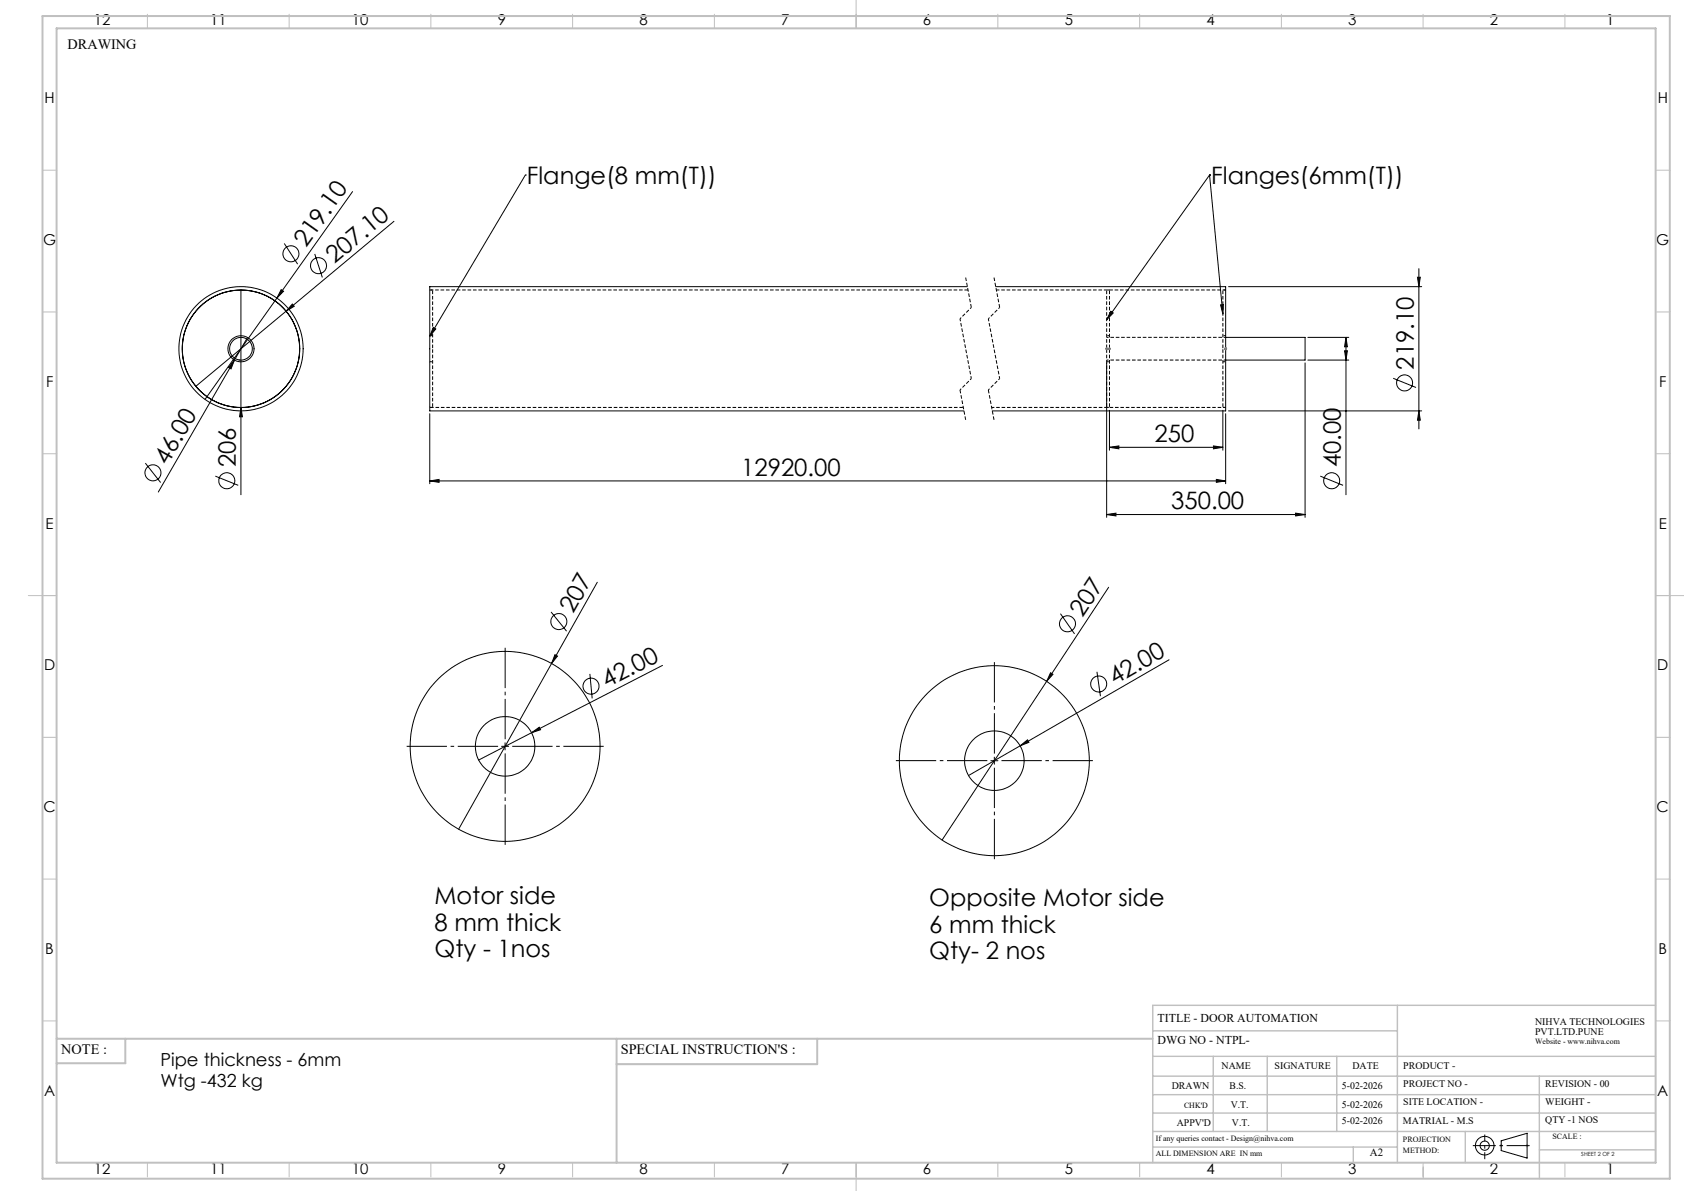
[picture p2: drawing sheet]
<svg xmlns="http://www.w3.org/2000/svg" width="594mm" height="420mm" viewBox="0 0 594 420" stroke-linecap="round" stroke-linejoin="round" font-family="sans-serif">
<g fill="none" stroke="#000" stroke-width=".35">
<path d="M124.4 67.6l-52.1 73.2M139 78.1l-38.1 31.6M185.3 61.7l-33.7 56.9M185.3 61.7h.1M426.6 61.7h.1M426.6 61.7l-36.3 51.1M426.6 61.7l4.7 49.1M100.3 85.8l4.7 7.4M111 89.6l2.7 8.2M500 97.8h1l-.5 3.3zM500.5 94.7v56.6M85 102.3v72.2"/>
<path d="M87.3 119l-4.6 8M99.2 102.1l.8 .6-2.3 2.4zM100.9 109.7l-31.8 26.5M103.1 107.2l.7 .8-2.9 1.7zM152.8 115.5l.9 .5-2.1 2.6zM341.2 101.1h-189.6v43.8h188.4M351.2 101.1h81.1v43.8h-82.3M391.8 109.8l.9 .6-2.4 2.4zM430.5 107.5l1-.1-.2 3.4zM432.3 119h28v8h-28M433.4 101.1h68.1M461.3 119h14.5"/>
<path d="M474.8 119l.5 3.3h-1zM474.8 119v55.5M82.7 127l-1.2 3.1-.9-.5zM82.7 127l-26.9 46.5M390.3 128v54.4M460.3 128v54.4M461.3 127h14.5M474.3 123.7h1l-.5 3.3zM491.4 133.4l8.1 3.2M85 143.7l.5 3.3h-1zM151.6 145.9v24.7M391.3 157.7l3.4-.4v1z"/>
<path d="M391.3 144.7v14.1M391.3 157.7h40M428 157.3l3.3 .4-3.3 .6zM431.3 144.7v14.1M432.3 145.9v24.7M433.4 144.9h68.1M500.5 144.9l.5 3.3h-1zM51.3 163.3l5.4 6.9M76 167.9l8 3.3M151.6 169.6l3.3-.5v1zM151.6 169.6h280.7M429 169.1l3.3 .5-3.3 .5z"/>
<path d="M465.7 167.9l8 3.3M390.3 181.5l3.3-.5v.9zM390.3 181.5h70M457 181l3.3 .5-3.3 .4zM194.4 215.8l5.4 6.8M210.7 205.3l-16.1 28.7M374.1 216.4l4.9 7.1M391.1 207.1l-21.9 33.2M194.6 234l-32.8 58.4M195.8 230.9l.8 .5-2 2.6zM208.1 237.6l.8 8.7M233.7 234.7l-46.2 23.7"/>
<path d="M370.6 237.3l.8 .5-2.2 2.5zM386.9 236.9l1.3 8.6M412.4 232.7l-52.6 30.3M187.5 258.4l2.7-1.9 .5 .8zM187.5 258.4l-18.7 9.6M369.2 240.3l-36.9 55.9M176.9 263.2h2.5M178.2 262v2.5M349.5 268.3h2.5M350.7 267v2.5M359.8 263l2.6-2.1 .5 .9zM359.8 263l-18.2 10.5"/>
<path d="M529.5 402.3l9.2-2.7v8.8l-9.2-2.7z"/>
<circle cx="102.6" cy="89.5" r="2.82"/>
<circle cx="112.3" cy="93.7" r="2.83"/>
<circle cx="85" cy="123" r="4.6"/>
<circle cx="85" cy="123" r="21.9"/>
<circle cx="85" cy="123" r="20.7"/>
<circle cx="85" cy="123" r="4"/>
<circle cx="495.4" cy="135" r="2.83"/>
<circle cx="53.9" cy="166.7" r="2.82"/>
<circle cx="80" cy="169.5" r="2.83"/>
<circle cx="469.7" cy="169.5" r="2.82"/>
<circle cx="197.1" cy="219.2" r="2.83"/>
<circle cx="376.5" cy="220" r="2.83"/>
<circle cx="208.5" cy="242" r="2.82"/>
<circle cx="387.6" cy="241.2" r="2.82"/>
<circle cx="178.2" cy="263.2" r="10.5"/>
<circle cx="178.2" cy="263.2" r="33.5"/>
<circle cx="350.7" cy="268.3" r="33.5"/>
<circle cx="350.7" cy="268.2" r="10.5"/>
<circle cx="523.7" cy="404" r="1.62"/>
<circle cx="523.7" cy="404" r="3.3"/>
</g>
<path d="M152.6 123v-20.7M390.4 123v-20.7M391.4 123v-20.7M431.4 123v-20.7M152.6 143.7v-20.7M390.4 143.7v-20.7M391.4 143.7v-20.7M431.4 143.7v-20.7" fill="none" stroke="#000" stroke-width=".35" stroke-dasharray="1.3 .6" stroke-dashoffset="-.2" stroke-linecap="butt"/>
<path d="M432.4 102.3h-81" fill="none" stroke="#000" stroke-width=".35" stroke-dasharray="1.3 .6" stroke-dashoffset=".2" stroke-linecap="butt"/>
<path d="M349.8 143.7h82.6" fill="none" stroke="#000" stroke-width=".35" stroke-dasharray="1.3 .6" stroke-dashoffset=".3" stroke-linecap="butt"/>
<path d="M152.6 102.3h-1M152.6 118.4h-1M391.4 102.3h-1M391.4 118.4h-1M432.4 102.3h-1M432.4 118.4h-1M151.6 127.6h1M390.4 127.6h1M431.4 127.6h1M151.6 143.7h1M390.4 143.7h1M431.4 143.7h1" fill="none" stroke="#000" stroke-width=".35" stroke-dasharray="1.3 .6" stroke-dashoffset=".5" stroke-linecap="butt"/>
<path d="M432.4 119h-42M390.4 127h42" fill="none" stroke="#000" stroke-width=".35" stroke-dasharray="1.3 .6" stroke-dashoffset=".6" stroke-linecap="butt"/>
<path d="M340.6 97.9l2 10.5M350.6 97.9l2 10.5M341.4 102.3h-189.8M338.6 137.5l2 10.6M348.6 137.5l2 10.6" fill="none" stroke="#000" stroke-width=".35" stroke-dasharray="1.3 .6" stroke-linecap="butt"/>
<path d="M151.6 143.7h188.2" fill="none" stroke="#000" stroke-width=".35" stroke-dasharray="1.3 .6" stroke-dashoffset="-.1" stroke-linecap="butt"/>
<path d="M389.8 123h2M390 122.6l.7 .7M390.3 122.5v1M390.7 122.6l-.7 .7M391 122.6l.7 .7M391.3 122.5v1M391.7 122.6l-.7 .7M431.8 123h1M432 122.6l.7 .7M432.3 122.5v1M432.7 122.6l-.7 .7" fill="none" stroke="#808080" stroke-width=".35"/>
<g fill="none" stroke="#c0c0c0" stroke-width=".35">
<path d="M52 5v5M102 5v5M152 5v5M202 5v5M252 5v5M302 0v10M352 5v5M402 5v5M452 5v5M502 5v5M552 5v5M15 60h5"/>
<path d="M584 60h5M15 110h5M584 110h5M15 160h5M584 160h5M10 210h10M584 210h10M15 260h5M584 260h5M15 310h5M584 310h5M15 360h5"/>
<path d="M584 360h5M52 410v5M102 410v5M152 410v5M202 410v5M252 410v5M302 410v10M352 410v5M402 410v5M452 410v5M502 410v5M502 411.6v4.1"/>
<path d="M529 404h1M529.2 403.7l.7 .7M529.5 403.5v1M529.9 403.7l-.7 .7M538.1 404h1.1M538.3 403.7l.7 .7M538.7 403.5v1M539 403.7l-.7 .7M552 410v5"/>
</g>
<path d="M175.7 263.2h-32.3M178.2 260.7v-32.3M178.2 265.7v32.2M180.7 263.2h32.2M348.3 268.2h-32.3M350.8 265.7v-32.2M350.8 270.7v32.3M353.3 268.2h32.2" fill="none" stroke="#000" stroke-width=".35" stroke-dasharray="15.2 1.3 1.3 1.3" stroke-dashoffset="1" stroke-linecap="butt"/>
<path d="M342.6 108.4l-4 4M352.6 108.4l-4 4M342.6 133.5l-4 4M352.6 133.5l-4 4" fill="none" stroke="#000" stroke-width=".35" stroke-dasharray="1.3 .6" stroke-dashoffset=".7" stroke-linecap="butt"/>
<path d="M338.6 112.4l4 21.1M348.6 112.4l4 21.1" fill="none" stroke="#000" stroke-width=".35" stroke-dasharray="1.3 .6" stroke-dashoffset=".4" stroke-linecap="butt"/>
<path d="M519.5 404h20.1" fill="none" stroke="#000" stroke-width=".35" stroke-dasharray="15.2 1.3 1.3 1.3" stroke-dashoffset="7.1" stroke-linecap="butt"/>
<path d="M523.7 408.8v-8.7" fill="none" stroke="#000" stroke-width=".35" stroke-dasharray="15.2 1.3 1.3 1.3" stroke-dashoffset="12.8" stroke-linecap="butt"/>
<g fill="none" stroke="#c0c0c0" stroke-width=".5">
<path d="M492.9 354.5v55.5M584 354.5h-177.4v55.5M406.6 372.5h177.4M406.6 379.5h177.4M406.6 363.5h86.3M428 372.5v26.5M447 372.5v26.5M471.5 372.5v26.5M543 379.5v36.2M406.6 392.5h177.4M406.6 386h177.4M406.6 399h177.4"/>
<path d="M516.9 399v11M406.6 404.5h86.3M477.3 404.5v5.5M543 405.5h41"/>
</g>
<path d="M15 5.7h574v410h-574zM20 10h564v400h-564zM20 366.3h386.6M44.2 366.3v8.6h-24.2M217.5 366.3v43.7M288.3 366.3v9h-70.8" fill="none" stroke="#c0c0c0" stroke-width=".7"/>
<g fill="#000">
<path d="M99.2 102.1l.8 .6-2.3 2.4zM103.1 107.2l.7 .8-2.9 1.7zM82.7 127l-1.2 3.1-.9-.5zM85 143.7l.5 3.3h-1zM195.8 230.9l.8 .5-2 2.6zM187.5 258.4l2.7-1.9 .5 .8zM370.6 237.3l.8 .5-2.2 2.5zM359.8 263l2.6-2.1 .5 .9z"/>
<path d="M500 97.8h1l-.5 3.3zM500.5 144.9l.5 3.3h-1zM474.8 119l.5 3.3h-1zM474.3 123.7h1l-.5 3.3z"/>
<path d="M151.6 169.6l3.3-.5v1zM429 169.1l3.3 .5-3.3 .5zM391.3 157.7l3.4-.4v1zM428 157.3l3.3 .4-3.3 .6zM390.3 181.5l3.3-.5v.9zM457 181l3.3 .5-3.3 .4zM391.8 109.8l.9 .6-2.4 2.4zM430.5 107.5l1-.1-.2 3.4zM152.8 115.5l.9 .5-2.1 2.6z"/>
</g>
<g font-size="8.5">
<text x="185.8" y="65">Flange(8 mm(T))</text>
<text x="427.3" y="65">Flanges(6mm(T))</text>
<text x="107.9" y="87.5" transform="rotate(-55 107.9 87.5)">219.10</text>
<text x="118" y="93.2" transform="rotate(-40 118 93.2)">207.10</text>
<text x="498.7" y="130.4" transform="rotate(-90 498.7 130.4)">219.10</text>
<text x="407.2" y="155.9">250</text>
<text x="59.1" y="164.3" transform="rotate(-60 59.1 164.3)">46.00</text>
<text x="83.2" y="164.9" transform="rotate(-90 83.2 164.9)">206</text>
<text x="261.4" y="167.7">12920.00</text>
<text x="472.9" y="164.9" transform="rotate(-90 472.9 164.9)">40.00</text>
<text x="413.1" y="179.6">350.00</text>
<text x="202.2" y="216.7" transform="rotate(-61 202.2 216.7)">207</text>
<text x="381.8" y="217.8" transform="rotate(-57 381.8 217.8)">207</text>
<text x="214.1" y="242.7" transform="rotate(-27 214.1 242.7)">42.00</text>
<text x="393.2" y="241.6" transform="rotate(-30 393.2 241.6)">42.00</text>
<text x="153.3" y="318.7">Motor side</text>
<text x="327.8" y="319.4">Opposite Motor side</text>
<text x="153.3" y="328.1">8 mm thick</text>
<text x="327.8" y="328.9">6 mm thick</text>
<text x="153.3" y="337.6">Qty - 1nos</text>
<text x="327.8" y="338.3">Qty- 2 nos</text>
</g>
<g font-size="6.3">
<text x="56.6" y="376">Pipe thickness - 6mm</text>
<text x="56.6" y="383.4">Wtg -432 kg</text>
</g>
<g font-size="5.3">
<text x="33.1" y="8.9">12</text>
<text x="74.1" y="8.9">11</text>
<text x="124.1" y="8.9">10</text>
<text x="175.6" y="8.9">9</text>
<text x="225.6" y="8.9">8</text>
<text x="275.6" y="8.9">7</text>
<text x="325.6" y="8.9">6</text>
<text x="375.6" y="8.9">5</text>
<text x="425.6" y="8.9">4</text>
<text x="475.6" y="8.9">3</text>
<text x="525.6" y="8.9">2</text>
<text x="566.6" y="8.9">1</text>
<text x="15.7" y="36.4">H</text>
<text x="584.7" y="36.4">H</text>
<text x="15.2" y="86.4">G</text>
<text x="584.2" y="86.4">G</text>
<text x="16.2" y="136.4">F</text>
<text x="585.2" y="136.4">F</text>
<text x="16.1" y="186.4">E</text>
<text x="585.1" y="186.4">E</text>
<text x="15.5" y="236.4">D</text>
<text x="584.5" y="236.4">D</text>
<text x="15.4" y="286.4">C</text>
<text x="584.4" y="286.4">C</text>
<text x="16" y="336.4">B</text>
<text x="585" y="336.4">B</text>
<text x="15.5" y="386.4">A</text>
<text x="584.5" y="386.4">A</text>
<text x="33.1" y="413.9">12</text>
<text x="74.1" y="413.9">11</text>
<text x="124.1" y="413.9">10</text>
<text x="175.6" y="413.9">9</text>
<text x="225.6" y="413.9">8</text>
<text x="275.6" y="413.9">7</text>
<text x="325.6" y="413.9">6</text>
<text x="375.6" y="413.9">5</text>
<text x="425.6" y="413.9">4</text>
<text x="475.6" y="413.9">3</text>
<text x="525.6" y="413.9">2</text>
<text x="566.6" y="413.9">1</text>
</g>
<g font-size="5">
<text x="23.8" y="17.2">DRAWING</text>
<text x="21.6" y="371.8">NOTE :</text>
<text x="218.9" y="371.8">SPECIAL INSTRUCTION'S :</text>
</g>
<g font-size="4.2">
<text x="408.3" y="360.3">TITLE - DOOR AUTOMATION</text>
<text x="408.3" y="368.2">DWG NO - NTPL-</text>
</g>
<text font-size="3.9" x="483.2" y="407.7">A2</text>
<g font-size="3.5">
<text x="541.5" y="361.3">NIHVA TECHNOLOGIES</text>
<text x="541.5" y="364.9">PVT.LTD.PUNE</text>
<text x="430.9" y="377">NAME</text>
<text x="449.6" y="377">SIGNATURE</text>
<text x="477" y="377">DATE</text>
<text x="495" y="377">PRODUCT -</text>
<text x="495" y="383.3">PROJECT NO -</text>
<text x="545.1" y="383.3">REVISION - 00</text>
<text x="413.3" y="384.1">DRAWN</text>
<text x="433.7" y="384.1">B.S.</text>
<text x="473.4" y="384.1">5-02-2026</text>
<text x="495" y="389.8">SITE LOCATION -</text>
<text x="545.1" y="389.8">WEIGHT -</text>
<text x="434.1" y="390.6">V.T.</text>
<text x="473.4" y="390.6">5-02-2026</text>
<text x="415.1" y="396.9">APPV'D</text>
<text x="434.6" y="396.9">V.T.</text>
<text x="473.4" y="396.5">5-02-2026</text>
<text x="494.8" y="396.5">MATRIAL - M.S</text>
<text x="545.1" y="396.1">QTY -1 NOS</text>
</g>
<g font-size="2.8">
<text x="541.5" y="368.3">Website - www.nihva.com</text>
<text x="417.6" y="390.6">CHK'D</text>
<text x="547.6" y="401.7">SCALE :</text>
<text x="407.7" y="402.2">If any queries contact - Design@nihva.com</text>
<text x="407.7" y="407.7">ALL DIMENSION ARE IN mm</text>
<text x="494.8" y="402.7">PROJECTION</text>
<text x="494.8" y="406.5">METHOD:</text>
</g>
<text font-size="2" x="557.8" y="407.8">SHEET 2 OF 2</text>
</svg>
